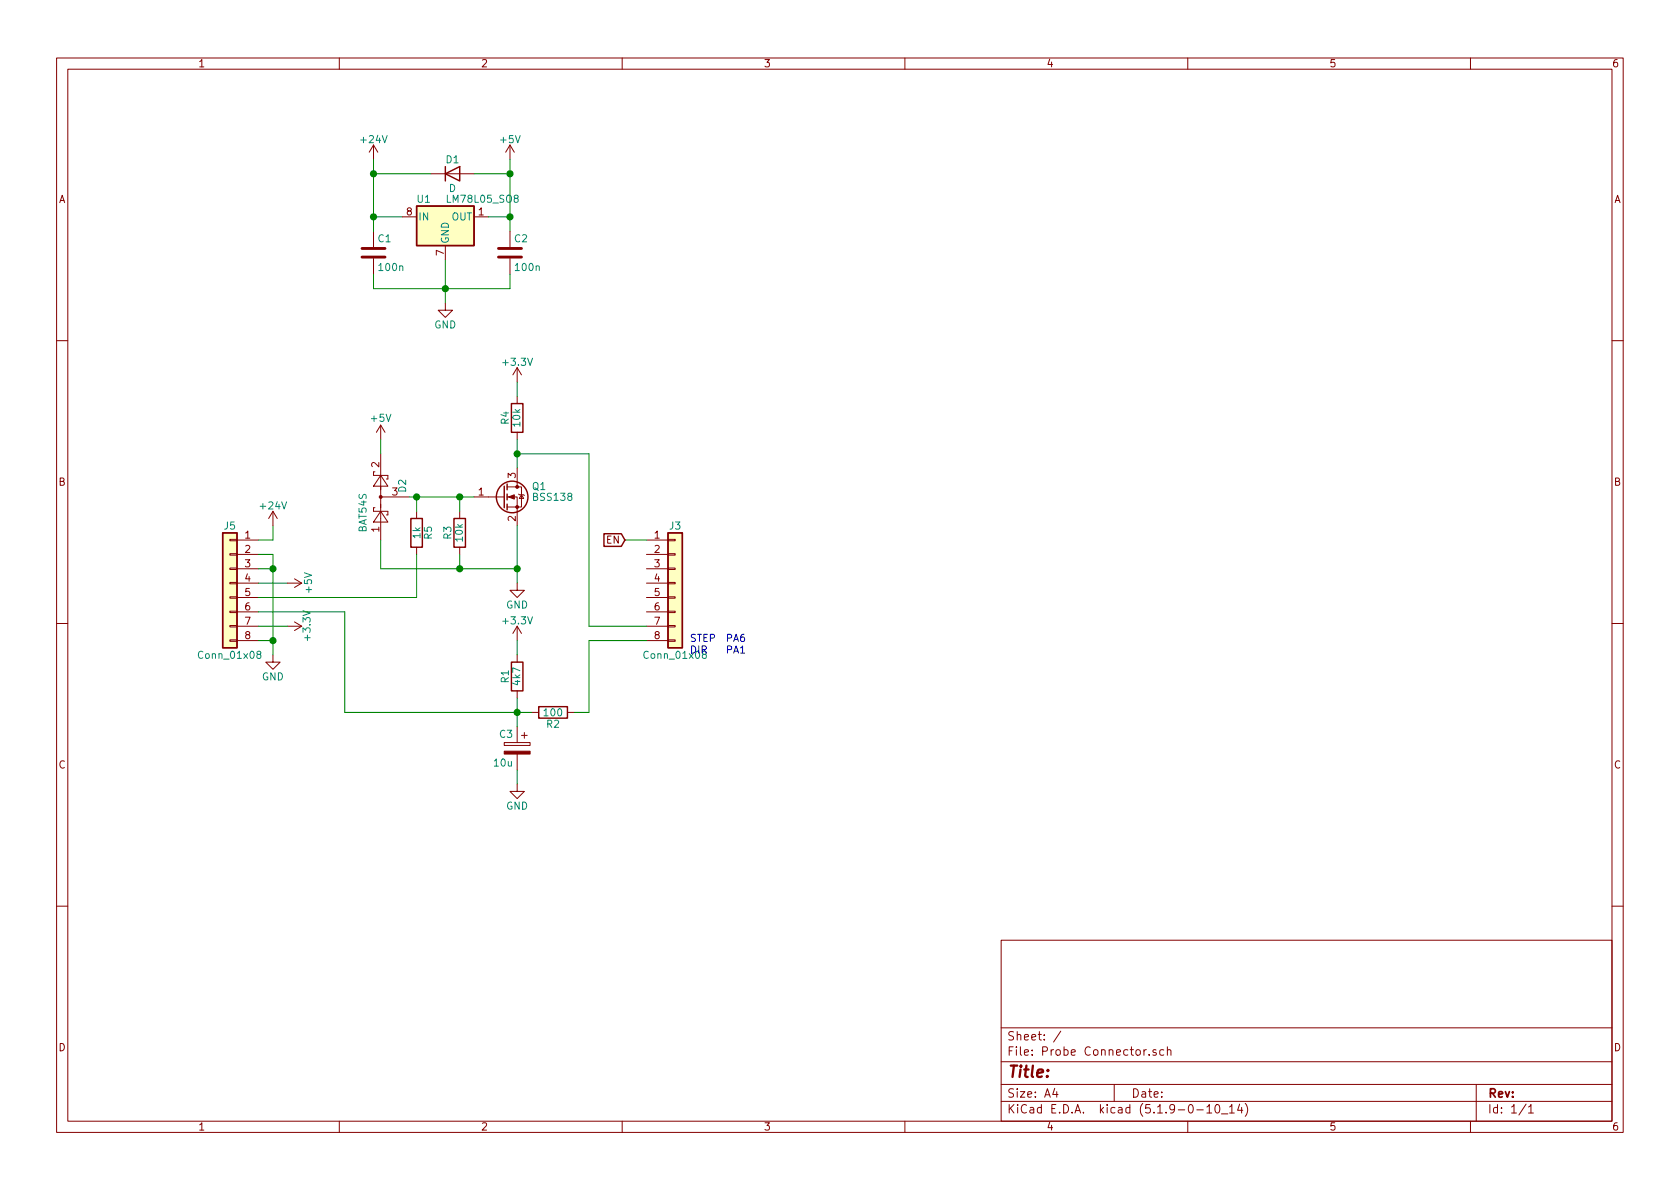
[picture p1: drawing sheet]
EESchema Schematic File Version 4
EELAYER 30 0
EELAYER END
$Descr A4 11693 8268
encoding utf-8
Sheet 1 1
Title ""
Date ""
Rev ""
Comp ""
Comment1 ""
Comment2 ""
Comment3 ""
Comment4 ""
$EndDescr
$Comp
L Regulator_Linear:LM78L05_SO8 U1
U 1 1
P 3100 1500
F 0 "U1" H 2950 1625 50  0000 C CNN
F 1 "LM78L05_SO8" H 3100 1625 50  0000 L CNN
F 2 "Package_SO:SOIC-8_3.9x4.9mm_P1.27mm" H 3200 1700 50  0001 C CIN
F 3 "http://www.fairchildsemi.com/ds/LM/LM78L05A.pdf" H 3300 1500 50  0001 C CNN
	1    3100 1500
	1    0    0    -1  
$EndComp
$Comp
L Device:C C1
U 1 1
P 2600 1750
F 0 "C1" H 2625 1850 50  0000 L CNN
F 1 "100n" H 2625 1650 50  0000 L CNN
F 2 "Capacitor_SMD:C_0603_1608Metric_Pad1.05x0.95mm_HandSolder" H 2638 1600 50  0001 C CNN
F 3 "~" H 2600 1750 50  0001 C CNN
	1    2600 1750
	1    0    0    -1  
$EndComp
$Comp
L Device:C C2
U 1 1
P 3550 1750
F 0 "C2" H 3575 1850 50  0000 L CNN
F 1 "100n" H 3575 1650 50  0000 L CNN
F 2 "Capacitor_SMD:C_0603_1608Metric_Pad1.05x0.95mm_HandSolder" H 3588 1600 50  0001 C CNN
F 3 "~" H 3550 1750 50  0001 C CNN
	1    3550 1750
	1    0    0    -1  
$EndComp
Wire Wire Line
	2600 1900 2600 2000
Wire Wire Line
	2600 2000 3100 2000
Wire Wire Line
	3550 2000 3550 1900
Wire Wire Line
	3100 1800 3100 2000
Connection ~ 3100 2000
Wire Wire Line
	3100 2000 3550 2000
Wire Wire Line
	2600 1600 2600 1500
Wire Wire Line
	2600 1500 2800 1500
Wire Wire Line
	3400 1500 3550 1500
Wire Wire Line
	3550 1500 3550 1600
Wire Wire Line
	3100 2100 3100 2000
$Comp
L power:+24V #PWR0102
U 1 1
P 2600 1100
F 0 "#PWR0102" H 2600 950 50  0001 C CNN
F 1 "+24V" H 2600 1240 50  0000 C CNN
F 2 "" H 2600 1100 50  0001 C CNN
F 3 "" H 2600 1100 50  0001 C CNN
	1    2600 1100
	1    0    0    -1  
$EndComp
Connection ~ 2600 1500
Connection ~ 3550 1500
$Comp
L power:+5V #PWR0103
U 1 1
P 3550 1100
F 0 "#PWR0103" H 3550 950 50  0001 C CNN
F 1 "+5V" H 3550 1240 50  0000 C CNN
F 2 "" H 3550 1100 50  0001 C CNN
F 3 "" H 3550 1100 50  0001 C CNN
	1    3550 1100
	1    0    0    -1  
$EndComp
$Comp
L Device:D D1
U 1 1
P 3150 1200
F 0 "D1" H 3150 1300 50  0000 C CNN
F 1 "D" H 3150 1100 50  0000 C CNN
F 2 "Diode_SMD:D_MiniMELF" H 3150 1200 50  0001 C CNN
F 3 "~" H 3150 1200 50  0001 C CNN
	1    3150 1200
	1    0    0    -1  
$EndComp
Wire Wire Line
	3550 1100 3550 1200
Wire Wire Line
	3300 1200 3550 1200
Connection ~ 3550 1200
Wire Wire Line
	2600 1100 2600 1200
Wire Wire Line
	2600 1500 2600 1200
Connection ~ 2600 1200
Wire Wire Line
	3000 1200 2600 1200
$Comp
L Connector_Generic:Conn_01x08 J3
U 1 1
P 4700 4050
F 0 "J3" H 4700 4450 50  0000 C CNN
F 1 "Conn_01x08" H 4700 3550 50  0000 C CNN
F 2 "Connector_PinHeader_2.54mm:PinHeader_1x08_P2.54mm_Vertical" H 4700 4050 50  0001 C CNN
F 3 "~" H 4700 4050 50  0001 C CNN
	1    4700 4050
	1    0    0    -1  
$EndComp
$Comp
L power:+24V #PWR0104
U 1 1
P 1900 3650
F 0 "#PWR0104" H 1900 3500 50  0001 C CNN
F 1 "+24V" H 1900 3790 50  0000 C CNN
F 2 "" H 1900 3650 50  0001 C CNN
F 3 "" H 1900 3650 50  0001 C CNN
	1    1900 3650
	1    0    0    -1  
$EndComp
Wire Wire Line
	1800 3750 1900 3750
Wire Wire Line
	1900 3750 1900 3650
$Comp
L power:GND #PWR0101
U 1 1
P 3100 2100
F 0 "#PWR0101" H 3100 1850 50  0001 C CNN
F 1 "GND" H 3100 1950 50  0000 C CNN
F 2 "" H 3100 2100 50  0001 C CNN
F 3 "" H 3100 2100 50  0001 C CNN
	1    3100 2100
	1    0    0    -1  
$EndComp
$Comp
L power:GND #PWR0106
U 1 1
P 1900 4550
F 0 "#PWR0106" H 1900 4300 50  0001 C CNN
F 1 "GND" H 1900 4400 50  0000 C CNN
F 2 "" H 1900 4550 50  0001 C CNN
F 3 "" H 1900 4550 50  0001 C CNN
	1    1900 4550
	1    0    0    -1  
$EndComp
Wire Wire Line
	1900 4450 1800 4450
Wire Wire Line
	1800 3850 1900 3850
$Comp
L power:+3.3V #PWR0107
U 1 1
P 2000 4350
F 0 "#PWR0107" H 2000 4200 50  0001 C CNN
F 1 "+3.3V" H 2000 4490 50  0000 C CNN
F 2 "" H 2000 4350 50  0001 C CNN
F 3 "" H 2000 4350 50  0001 C CNN
	1    2000 4350
	0    1    1    0   
$EndComp
Wire Wire Line
	3550 1200 3550 1500
$Comp
L Connector_Generic:Conn_01x08 J5
U 1 1
P 1600 4050
F 0 "J5" H 1600 4450 50  0000 C CNN
F 1 "Conn_01x08" H 1600 3550 50  0000 C CNN
F 2 "Connector_PinHeader_2.54mm:PinHeader_1x08_P2.54mm_Vertical" H 1600 4050 50  0001 C CNN
F 3 "~" H 1600 4050 50  0001 C CNN
	1    1600 4050
	-1   0    0    -1  
$EndComp
Wire Wire Line
	3300 3450 3200 3450
Wire Wire Line
	4350 3750 4500 3750
Text GLabel 4350 3750 0    50   Input ~ 0
EN
$Comp
L Device:R R2
U 1 1
P 3850 4950
F 0 "R2" V 3930 4950 50  0000 C CNN
F 1 "100" V 3850 4950 50  0000 C CNN
F 2 "Resistor_SMD:R_0603_1608Metric_Pad1.05x0.95mm_HandSolder" V 3780 4950 50  0001 C CNN
F 3 "~" H 3850 4950 50  0001 C CNN
	1    3850 4950
	0    -1   1    0   
$EndComp
$Comp
L Device:CP C3
U 1 1
P 3600 5200
F 0 "C3" H 3625 5300 50  0000 L CNN
F 1 "10u" H 3625 5100 50  0000 L CNN
F 2 "Capacitor_SMD:CP_Elec_4x5.7" H 3638 5050 50  0001 C CNN
F 3 "~" H 3600 5200 50  0001 C CNN
	1    3600 5200
	-1   0    0    -1  
$EndComp
$Comp
L power:+3.3V #PWR0108
U 1 1
P 3600 4450
F 0 "#PWR0108" H 3600 4300 50  0001 C CNN
F 1 "+3.3V" H 3600 4590 50  0000 C CNN
F 2 "" H 3600 4450 50  0001 C CNN
F 3 "" H 3600 4450 50  0001 C CNN
	1    3600 4450
	-1   0    0    -1  
$EndComp
Wire Wire Line
	3600 4450 3600 4550
Wire Wire Line
	3600 4850 3600 4950
Wire Wire Line
	3700 4950 3600 4950
Connection ~ 3600 4950
Wire Wire Line
	3600 4950 3600 5050
$Comp
L power:GND #PWR0109
U 1 1
P 3600 5450
F 0 "#PWR0109" H 3600 5200 50  0001 C CNN
F 1 "GND" H 3600 5300 50  0000 C CNN
F 2 "" H 3600 5450 50  0001 C CNN
F 3 "" H 3600 5450 50  0001 C CNN
	1    3600 5450
	1    0    0    -1  
$EndComp
Wire Wire Line
	3600 5450 3600 5350
Text Notes 5050 4550 0    50   ~ 0
PA6\nPA1
Text Notes 4800 4550 0    50   ~ 0
STEP\nDIR\n
$Comp
L Device:R R1
U 1 1
P 3600 4700
F 0 "R1" V 3680 4700 50  0000 C CNN
F 1 "4k7" V 3600 4700 50  0000 C CNN
F 2 "Resistor_SMD:R_0603_1608Metric_Pad1.05x0.95mm_HandSolder" V 3530 4700 50  0001 C CNN
F 3 "~" H 3600 4700 50  0001 C CNN
	1    3600 4700
	-1   0    0    -1  
$EndComp
$Comp
L Transistor_FET:BSS138 Q1
U 1 1
P 3500 3450
F 0 "Q1" H 3700 3525 50  0000 L CNN
F 1 "BSS138" H 3700 3450 50  0000 L CNN
F 2 "Package_TO_SOT_SMD:SOT-23" H 3700 3375 50  0001 L CIN
F 3 "https://www.fairchildsemi.com/datasheets/BS/BSS138.pdf" H 3500 3450 50  0001 L CNN
	1    3500 3450
	1    0    0    -1  
$EndComp
Wire Wire Line
	3600 3250 3600 3150
$Comp
L power:GND #PWR0110
U 1 1
P 3600 4050
F 0 "#PWR0110" H 3600 3800 50  0001 C CNN
F 1 "GND" H 3600 3900 50  0000 C CNN
F 2 "" H 3600 4050 50  0001 C CNN
F 3 "" H 3600 4050 50  0001 C CNN
	1    3600 4050
	1    0    0    -1  
$EndComp
Wire Wire Line
	1800 3950 1900 3950
$Comp
L power:+5V #PWR0111
U 1 1
P 2000 4050
F 0 "#PWR0111" H 2000 3900 50  0001 C CNN
F 1 "+5V" H 2000 4200 50  0000 C CNN
F 2 "" H 2000 4050 50  0001 C CNN
F 3 "" H 2000 4050 50  0001 C CNN
	1    2000 4050
	0    1    1    0   
$EndComp
$Comp
L Device:R R3
U 1 1
P 3200 3700
F 0 "R3" V 3280 3700 50  0000 C CNN
F 1 "10k" V 3200 3700 50  0000 C CNN
F 2 "Resistor_SMD:R_0603_1608Metric_Pad1.05x0.95mm_HandSolder" V 3130 3700 50  0001 C CNN
F 3 "~" H 3200 3700 50  0001 C CNN
	1    3200 3700
	-1   0    0    -1  
$EndComp
Wire Wire Line
	3600 3650 3600 3950
Wire Wire Line
	3200 3850 3200 3950
Wire Wire Line
	3200 3950 3600 3950
Connection ~ 3600 3950
Wire Wire Line
	3600 3950 3600 4050
Wire Wire Line
	3200 3550 3200 3450
$Comp
L power:+3.3V #PWR0105
U 1 1
P 3600 2650
F 0 "#PWR0105" H 3600 2500 50  0001 C CNN
F 1 "+3.3V" H 3600 2790 50  0000 C CNN
F 2 "" H 3600 2650 50  0001 C CNN
F 3 "" H 3600 2650 50  0001 C CNN
	1    3600 2650
	1    0    0    -1  
$EndComp
$Comp
L Device:R R4
U 1 1
P 3600 2900
F 0 "R4" V 3680 2900 50  0000 C CNN
F 1 "10k" V 3600 2900 50  0000 C CNN
F 2 "Resistor_SMD:R_1206_3216Metric_Pad1.42x1.75mm_HandSolder" V 3530 2900 50  0001 C CNN
F 3 "~" H 3600 2900 50  0001 C CNN
	1    3600 2900
	-1   0    0    -1  
$EndComp
Wire Wire Line
	3600 3050 3600 3150
Connection ~ 3600 3150
Wire Wire Line
	3600 2650 3600 2750
Wire Wire Line
	4500 4350 4100 4350
Wire Wire Line
	2850 3450 2900 3450
Connection ~ 3200 3450
Wire Wire Line
	2000 4350 1800 4350
Wire Wire Line
	1900 4550 1900 4450
Wire Wire Line
	2000 4050 1800 4050
Wire Wire Line
	1900 3850 1900 3950
Wire Wire Line
	1900 3950 1900 4450
Connection ~ 1900 3950
Connection ~ 1900 4450
Wire Wire Line
	1800 4250 2400 4250
Wire Wire Line
	2400 4250 2400 4950
Wire Wire Line
	4100 4950 4100 4450
Wire Wire Line
	4100 4950 4000 4950
Wire Wire Line
	4100 4450 4500 4450
Wire Wire Line
	4100 4350 4100 3150
Wire Wire Line
	3600 3150 4100 3150
$Comp
L Diode:BAT54S D2
U 1 1
P 2650 3450
F 0 "D2" H 2675 3300 50  0000 L CNN
F 1 "BAT54S" H 2400 3575 50  0000 L CNN
F 2 "Package_TO_SOT_SMD:SOT-23" H 2725 3575 50  0001 L CNN
F 3 "https://www.diodes.com/assets/Datasheets/ds11005.pdf" H 2530 3450 50  0001 C CNN
	1    2650 3450
	0    -1   -1   0   
$EndComp
$Comp
L power:+5V #PWR0112
U 1 1
P 2650 3050
F 0 "#PWR0112" H 2650 2900 50  0001 C CNN
F 1 "+5V" H 2650 3200 50  0000 C CNN
F 2 "" H 2650 3050 50  0001 C CNN
F 3 "" H 2650 3050 50  0001 C CNN
	1    2650 3050
	1    0    0    -1  
$EndComp
Wire Wire Line
	2650 3050 2650 3150
Wire Wire Line
	2650 3750 2650 3950
Wire Wire Line
	2650 3950 3200 3950
Connection ~ 3200 3950
$Comp
L Device:R R5
U 1 1
P 2900 3700
F 0 "R5" V 2980 3700 50  0000 C CNN
F 1 "1k" V 2900 3700 50  0000 C CNN
F 2 "Resistor_SMD:R_0603_1608Metric_Pad1.05x0.95mm_HandSolder" V 2830 3700 50  0001 C CNN
F 3 "~" H 2900 3700 50  0001 C CNN
	1    2900 3700
	1    0    0    1   
$EndComp
Wire Wire Line
	2900 3550 2900 3450
Connection ~ 2900 3450
Wire Wire Line
	2900 3450 3200 3450
Wire Wire Line
	1800 4150 2900 4150
Wire Wire Line
	2900 3850 2900 4150
Wire Wire Line
	2400 4950 3600 4950
$EndSCHEMATC
